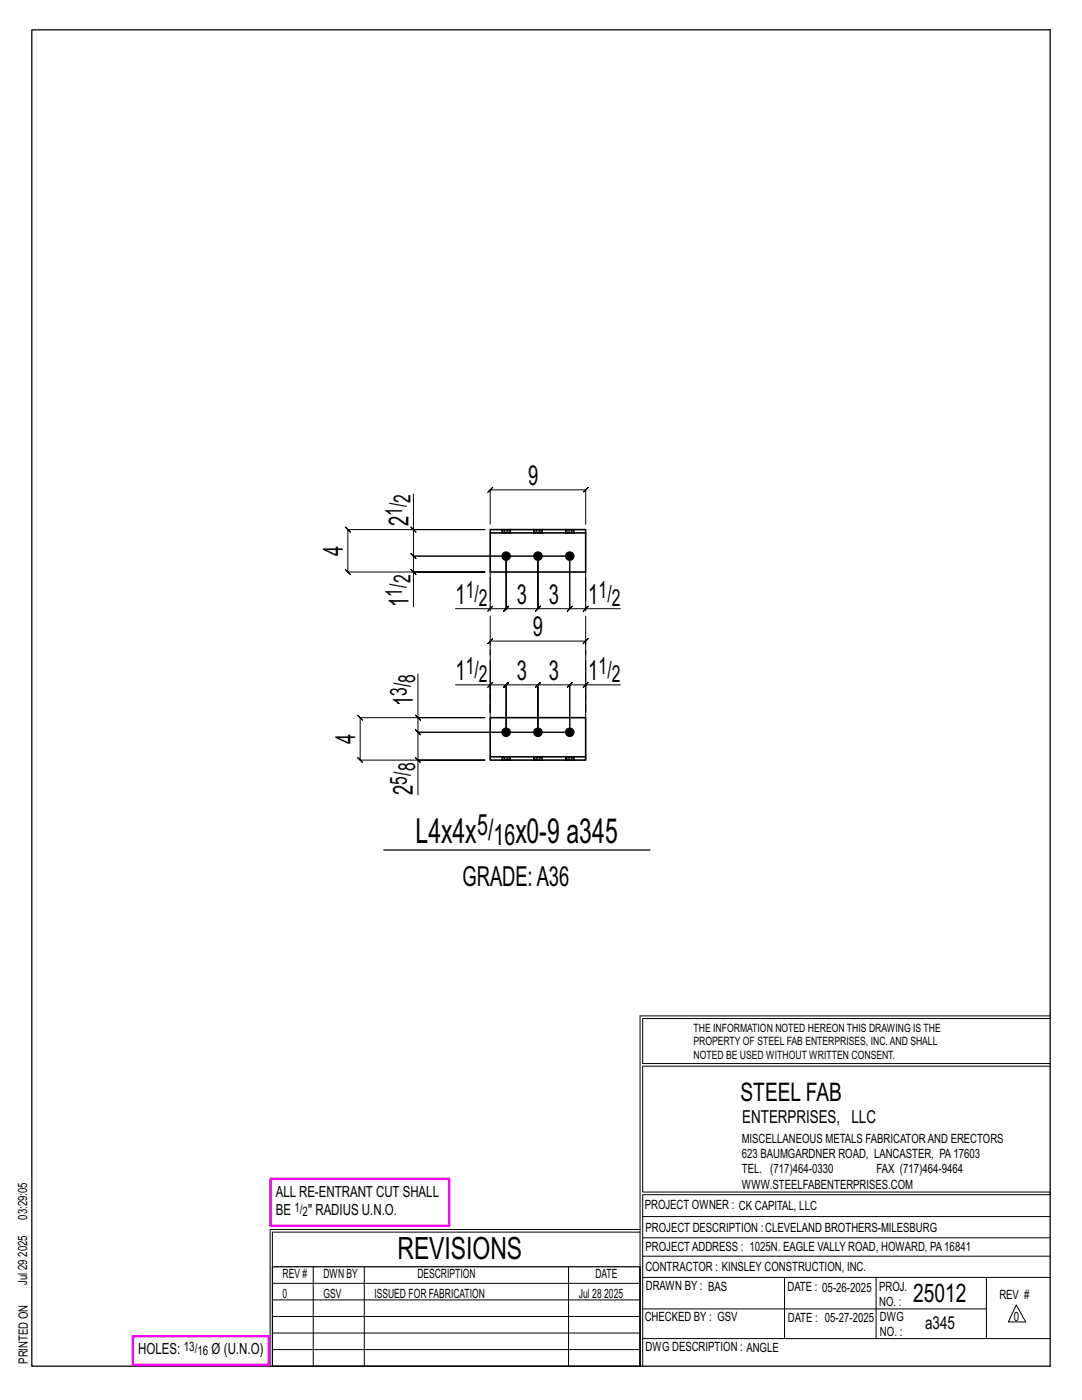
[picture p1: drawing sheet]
<svg xmlns="http://www.w3.org/2000/svg" width="216mm" height="279mm" viewBox="0 0 216 279" stroke-linecap="round" stroke-linejoin="round" font-family="sans-serif">
<g fill="none" stroke="#000" stroke-width=".2">
<path d="M82.5 98.6v7.1h14.3h-27.4l-.5-.5 1 1-.5-.5v8.5l-.5-.5 1 1-.5-.5h27.4h-14.3v6.9M82 113.7l1 1zM82 105.2l1 1zM82.5 105.7v5.3l-.5-.5 1 1-.5-.5h31.2M97.8 115.2v6.3h-6.9M97.8 104.6v-6.8l-.5 .5 1-1-.5 .5h19.1l-.5 .5 1-1-.5 .5v6.8M113.7 111v10.5l.5-.5-1 1 .5-.5h-6.4l.5-.5-1 1 .5-.5v-10.5v10.5l.5-.5-1 1 .5-.5h-6.3l.5-.5-1 1 .5-.5v-10.5v10.5l.5-.5-1 1 .5-.5h-3.2M113.7 111v10.5l-.5 .5 1-1-.5 .5h3.2M113.7 111h-31.2l-.5-.5 1 1-.5-.5v3.2M116.9 115.2v6.3h6.9M83.4 134.5v8.7h13.4h-24.9l-.5-.5 1 1-.5-.5v8.5l-.5-.5 1 1-.5-.5h24.9h-13.4v6.9M90.9 136.7h6.9v5.5v-14.3l-.5 .5 1-1-.5 .5h19.1l-.5 .5 1-1-.5 .5v14.3v-5.5h6.9"/>
<path d="M97.8 136.7h3.2l-.5 .5 1-1-.5 .5v9.4v-9.4l-.5 .5 1-1-.5 .5h6.3l-.5 .5 1-1-.5 .5v9.4v-9.4l-.5 .5 1-1-.5 .5h6.4l-.5 .5 1-1-.5 .5v9.4M98.3 136.2l-1 1zM98.3 121l-1 1zM116.9 136.7h-3.2l.5-.5-1 1 .5-.5v9.4M117.4 136.2l-1 1zM117.4 121l-1 1zM82.9 151.2l1 1zM82.9 142.7l1 1zM83.4 143.2v2.9l-.5-.5 1 1-.5-.5h30.3M113.7 146.1h-30.3l-.5-.5 1 1-.5-.5v5.6M127.7 202.7v70M127.7 202.7h81.8"/>
<path d="M209.5 203.3h-81.3v9h81.3M209.5 212.8h-81.3v25.1h81.3v.5h-81.3v34.3M54.4 259.4h73.3M54.4 256.1h73.3M62.5 252.8v19.9M72.7 252.8v19.9M113.4 252.8v19.9M127.7 245.4h-73.8v27.3M127.7 245.9h-73.3v6.9M128.2 242.8h81.3M128.2 254.9h81.3M128.2 250.7h81.3"/>
<path d="M128.2 247h81.3M156.5 254.9v12.2M174.8 254.9v12.2M196.8 254.9v12.2M54.4 269.3h73.3M54.4 266h73.3M54.4 262.7h73.3M128.2 261.2h68.6M128.2 267.1h81.3M202.8 260.4l1.9 3.4h-3.5z"/>
</g>
<path d="M6.3 6h203.2v266.7h-203.2zM76.6 169.6h53.1M54.4 252.8h73.3v19.9h-73.3z" fill="none" stroke="#000" stroke-width=".25"/>
<path d="M54 235.3h35.6v9.3h-35.6zM26.5 266.7h27.1v5.7h-27.1z" fill="none" stroke="#f0f" stroke-width=".5"/>
<g fill="#000" stroke="#000" stroke-width=".2">
<circle cx="101" cy="111" r=".86"/>
<circle cx="107.3" cy="111" r=".86"/>
<circle cx="113.7" cy="111" r=".86"/>
<circle cx="101" cy="146.1" r=".86"/>
<circle cx="107.3" cy="146.1" r=".86"/>
<circle cx="113.7" cy="146.1" r=".86"/>
</g>
<g fill="none" stroke="#000" stroke-width=".32">
<path d="M97.8 105.7h19.1v.7h-19.1zM97.8 106.4v7.8h19.1v-7.8M100.1 105.7h.1M100.1 106.4h.1M101.9 105.7h.1M101.9 106.4h.1M106.5 105.7h.1M106.5 106.4h.1M108.2 105.7h.1M108.2 106.4h.1M112.8 105.7h.1M112.8 106.4h.1"/>
<path d="M114.6 105.7h.1M114.6 106.4h.1M97.8 151h19.1v.7h-19.1zM97.8 151v-7.8h19.1v7.8M100.1 151h.1M100.1 151.7h.1M101.9 151h.1M101.9 151.7h.1M106.5 151h.1M106.5 151.7h.1M108.2 151h.1M108.2 151.7h.1"/>
<path d="M112.8 151h.1M112.8 151.7h.1M114.6 151h.1M114.6 151.7h.1"/>
</g>
<g fill="none" stroke="#000" stroke-width=".2" stroke-dasharray="2 1.4">
<path d="M100.1 105.7v.7M100.1 105.7h.1M100.4 105.7h-.2l-.1 .7M100.7 105.7h-.3v.7h-.2M101 105.7h.3v.7h-.3zM101 105.7h-.3v.7h-.3M101 106.4h-.3M101.3 105.7h.3v.7h-.3M101.6 105.7h.2v.7h-.2M101.8 105.7h.1M101.9 106.4h-.1M101.9 106.4v-.7"/>
<path d="M106.5 105.7v.7M106.5 105.7h.1M106.7 105.7h-.2v.7M107 105.7h-.3v.7h-.2M107.3 105.7h.4v.7h-.4zM107.3 105.7h-.3v.7h-.3M107.3 106.4h-.3M107.7 105.7h.2v.7h-.2M107.9 105.7h.2v.7h-.2M108.1 105.7h.1M108.2 106.4h-.1M108.2 106.4v-.7"/>
<path d="M112.8 105.7v.7M112.8 105.7h.1M113.1 105.7h-.2l-.1 .7M113.4 105.7h-.3v.7h-.2M113.7 105.7h.3v.7h-.3zM113.7 105.7h-.3v.7h-.3M113.7 106.4h-.3M114 105.7h.3v.7h-.3M114.3 105.7h.2v.7h-.2M114.5 105.7h.1M114.6 106.4h-.1M114.6 106.4v-.7"/>
<path d="M100.1 151h.1M100.1 151v.7M100.2 151.7h-.1M100.4 151.7h-.2v-.7h.2M100.7 151h.3v.7h-.3zM100.7 151.7h-.3v-.7h.3M101 151.7h.3v-.7h.3M101 151h.3M101.3 151.7h.3v-.7h.2M101.6 151.7h.2l.1-.7M101.9 151.7v-.7M101.9 151.7h-.1"/>
<path d="M106.5 151h.1M106.5 151v.7M106.5 151.7h.1M106.7 151.7h-.2v-.7h.2M107 151h.3v.7h-.3zM107 151.7h-.3v-.7h.3M107.3 151.7h.4v-.7h.2M107.3 151h.4M107.7 151.7h.2v-.7h.2M107.9 151.7h.2l.1-.7M108.2 151.7v-.7M108.2 151.7h-.1"/>
<path d="M112.8 151h.1M112.8 151v.7M112.9 151.7h-.1M113.1 151.7h-.2v-.7h.2M113.4 151h.3v.7h-.3zM113.4 151.7h-.3v-.7h.3M113.7 151.7h.3v-.7h.3M113.7 151h.3M114 151.7h.3v-.7h.2M114.3 151.7h.2l.1-.7M114.6 151.7v-.7M114.6 151.7h-.1"/>
</g>
<path d="M97.8 114.2v29M116.9 114.2v29" fill="none" stroke="#000" stroke-width=".2" stroke-dasharray="5.8 1 1 1"/>
<g font-size="6.9">
<text x="82.9" y="168.2">L4x4x</text>
<text x="102.8" y="168.2">x0-9 a345</text>
</g>
<text font-size="6.1" x="79.3" y="251.3">REVISIONS</text>
<g font-size="5.9">
<text x="95.2" y="166.6">5/</text>
<text x="98.5" y="168.7">16</text>
</g>
<g font-size="5.5">
<text x="105.4" y="96.8">9</text>
<text x="81.5" y="105" transform="rotate(-90 81.5 105)">2</text>
<text x="68.4" y="111" transform="rotate(-90 68.4 111)">4</text>
<text x="81.5" y="121.1" transform="rotate(-90 81.5 121.1)">1</text>
<text x="90.9" y="120.5">1</text>
<text x="103.1" y="120.5">3</text>
<text x="109.5" y="120.5">3</text>
<text x="117.4" y="120.5">1</text>
<text x="106.3" y="127">9</text>
<text x="90.9" y="135.7">1</text>
<text x="103.1" y="135.7">3</text>
<text x="109.5" y="135.7">3</text>
<text x="117.4" y="135.7">1</text>
<text x="82.4" y="140.9" transform="rotate(-90 82.4 140.9)">1</text>
<text x="70.9" y="148.5" transform="rotate(-90 70.9 148.5)">4</text>
<text x="82.4" y="158.6" transform="rotate(-90 82.4 158.6)">2</text>
<text x="92.3" y="176.9">GRADE:A36</text>
</g>
<g font-size="5.1">
<text x="147.8" y="219.8">STEEL FAB</text>
<text x="182.2" y="259.9">25012</text>
</g>
<g font-size="4.7">
<text x="81.9" y="100.3" transform="rotate(-90 81.9 100.3)">2</text>
<text x="80.3" y="102.9" transform="rotate(-90 80.3 102.9)">1/</text>
<text x="80.3" y="119" transform="rotate(-90 80.3 119)">1/</text>
<text x="81.9" y="116.4" transform="rotate(-90 81.9 116.4)">2</text>
<text x="92.9" y="119.2">1/</text>
<text x="119.4" y="119.2">1/</text>
<text x="95.5" y="120.9">2</text>
<text x="122.1" y="120.9">2</text>
<text x="82.8" y="136.3" transform="rotate(-90 82.8 136.3)">8</text>
<text x="92.9" y="134.4">1/</text>
<text x="95.5" y="136.1">2</text>
<text x="119.4" y="134.4">1/</text>
<text x="122.1" y="136.1">2</text>
<text x="81.2" y="138.9" transform="rotate(-90 81.2 138.9)">3/</text>
<text x="82.8" y="154" transform="rotate(-90 82.8 154)">8</text>
<text x="81.2" y="156.6" transform="rotate(-90 81.2 156.6)">5/</text>
</g>
<g font-size="3.6">
<text x="148.1" y="224.1">ENTERPRISES, LLC</text>
<text x="184.6" y="265.2">a345</text>
</g>
<g font-size="3.1">
<text x="55" y="238.9">ALL RE-ENTRANT CUT SHALL</text>
<text x="55" y="242.5">BE</text>
<text x="61.5" y="242.5">&quot; RADIUS U.N.O.</text>
<text x="27.6" y="270.2">HOLES:</text>
<text x="42.2" y="270.2">Ø (U.N.O)</text>
</g>
<g font-size="2.6">
<text x="58.8" y="241.8">1/</text>
<text x="60.4" y="242.7">2</text>
<text x="36.7" y="269.6">13/</text>
<text x="39.4" y="270.5">16</text>
</g>
<g font-size="2.5">
<text x="148" y="231.2">623 BAUMGARDNER ROAD, LANCASTER, PA17603</text>
<text x="148" y="228.1">MISCELLANEOUS METALS FABRICATORAND ERECTORS</text>
<text x="148" y="237.2">WWW.STEELFABENTERPRISES.COM</text>
<text x="148" y="234.2">TEL. (717)464-0330</text>
<text x="174.9" y="234.2">FAX (717)464-9464</text>
<text x="5.4" y="243.4" transform="rotate(-90 5.4 243.4)">03:29:05</text>
<text x="128.7" y="241.3">PROJECT OWNER : CK CAPITAL, LLC</text>
<text x="128.8" y="246">PROJECT DESCRIPTION :CLEVELAND BROTHERS-MILESBURG</text>
<text x="5.4" y="250.8" transform="rotate(-90 5.4 250.8)">2025</text>
<text x="128.8" y="249.7">PROJECTADDRESS : 1025N. EAGLE VALLY ROAD, HOWARD, PA16841</text>
<text x="5.4" y="256.5" transform="rotate(-90 5.4 256.5)">Jul 29</text>
<text x="56.4" y="255">REV #</text>
<text x="64.5" y="255">DWN BY</text>
<text x="83.3" y="255">DESCRIPTION</text>
<text x="118.8" y="255">DATE</text>
<text x="128.8" y="253.7">CONTRACTOR : KINSLEY CONSTRUCTION, INC.</text>
<text x="128.9" y="257.5">DRAWN BY : BAS</text>
<text x="157.1" y="257.6">DATE : 05-26-2025</text>
<text x="175.4" y="257.7">PROJ.</text>
<text x="56.4" y="259">0</text>
<text x="64.5" y="259">GSV</text>
<text x="74.7" y="259">ISSUED FOR FABRICATION</text>
<text x="115.5" y="259">Jul 28</text>
<text x="120.6" y="259">2025</text>
<text x="128.6" y="263.7">CHECKED BY : GSV</text>
<text x="157.2" y="263.7">DATE : 05-27-2025</text>
<text x="175.4" y="260.7">NO. :</text>
<text x="175.6" y="263.7">DWG</text>
<text x="199.4" y="259.2">REV #</text>
<text x="202.3" y="263.7">0</text>
<text x="128.8" y="269.7">DWG DESCRIPTION : ANGLE</text>
<text x="175.6" y="266.7">NO. :</text>
<text x="5.5" y="272.2" transform="rotate(-90 5.5 272.2)">PRINTED ON</text>
</g>
<g font-size="2.3">
<text x="138.4" y="208.6">PROPERTY OF STEEL FAB ENTERPRISES, INC.AND SHALL</text>
<text x="138.4" y="205.9">THE INFORMATION NOTED HEREON THIS DRAWING IS THE</text>
<text x="138.4" y="211.3">NOTED BE USED WITHOUT WRITTEN CONSENT.</text>
</g>
</svg>
